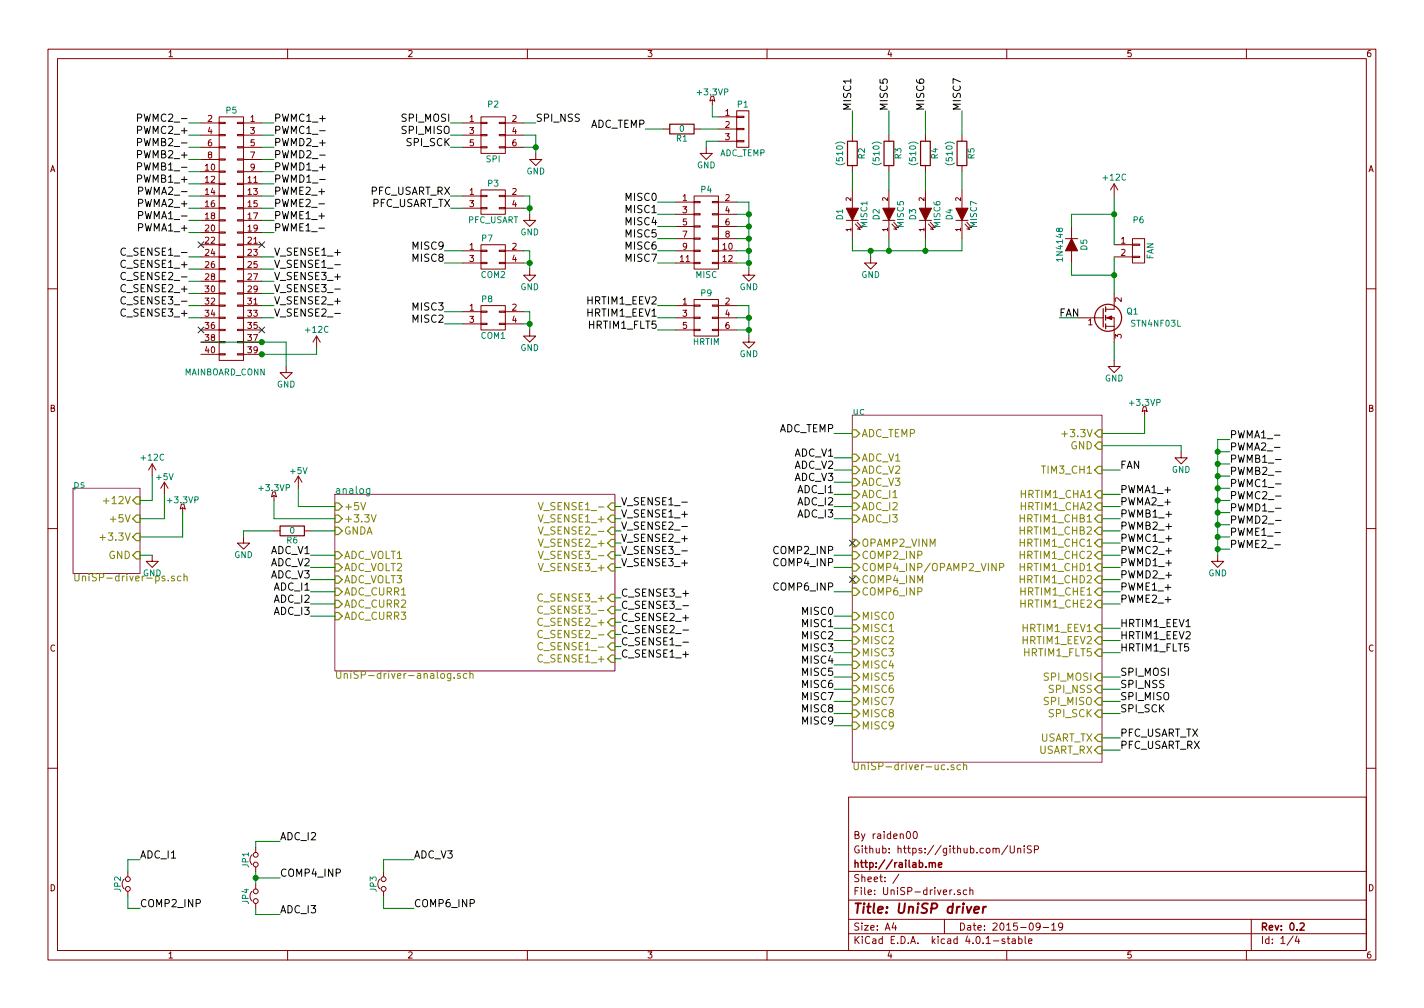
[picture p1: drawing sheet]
EESchema Schematic File Version 2
LIBS:conn
LIBS:dc-dc
LIBS:device
LIBS:ESD_Protection
LIBS:maxim
LIBS:power
LIBS:stm32
LIBS:transistors
LIBS:UniSP-driver-cache
EELAYER 25 0
EELAYER END
$Descr A4 11693 8268
encoding utf-8
Sheet 1 4
Title "UniSP driver"
Date "2015-09-19"
Rev "0.2"
Comp "http://railab.me"
Comment1 "Github: https://github.com/UniSP"
Comment2 "By raiden00"
Comment3 ""
Comment4 ""
$EndDescr
$Comp
L CONN_02X03 P2
U 1 1
P 4050 1100
F 0 "P2" H 4050 1350 50  0000 C CNN
F 1 "SPI" H 4050 900 50  0000 C CNN
F 2 "Pin_Headers:Pin_Header_Straight_2x03" H 4050 1100 60  0001 C CNN
F 3 "" H 4050 1100 60  0000 C CNN
	1    4050 1100
	1    0    0    -1  
$EndComp
$Comp
L CONN_02X02 P8
U 1 1
P 4050 2600
F 0 "P8" H 4000 2750 50  0000 C CNN
F 1 "COM1" H 4050 2450 50  0000 C CNN
F 2 "Pin_Headers:Pin_Header_Straight_2x02" H 4050 2600 60  0001 C CNN
F 3 "" H 4050 2600 60  0000 C CNN
	1    4050 2600
	1    0    0    -1  
$EndComp
$Comp
L CONN_02X20 P5
U 1 1
P 1900 1950
F 0 "P5" H 1900 3000 50  0000 C CNN
F 1 "MAINBOARD_CONN" H 1950 850 50  0000 C CNN
F 2 "Pin_Headers:Pin_Header_Angled_2x20" H 1900 850 60  0001 C CNN
F 3 "" H 1900 850 60  0000 C CNN
	1    1900 1950
	-1   0    0    -1  
$EndComp
NoConn ~ 2150 2700
NoConn ~ 1650 2700
NoConn ~ 2150 2000
NoConn ~ 1650 2000
$Comp
L CONN_02X02 P7
U 1 1
P 4050 2100
F 0 "P7" H 4000 2250 50  0000 C CNN
F 1 "COM2" H 4050 1950 50  0000 C CNN
F 2 "Pin_Headers:Pin_Header_Straight_2x02" H 4050 2100 60  0001 C CNN
F 3 "" H 4050 2100 60  0000 C CNN
	1    4050 2100
	1    0    0    -1  
$EndComp
$Comp
L CONN_02X06 P4
U 1 1
P 5800 1900
F 0 "P4" H 5800 2250 50  0000 C CNN
F 1 "MISC" H 5800 1550 50  0000 C CNN
F 2 "Pin_Headers:Pin_Header_Straight_2x06" H 5800 1900 60  0001 C CNN
F 3 "" H 5800 1900 60  0000 C CNN
	1    5800 1900
	1    0    0    -1  
$EndComp
$Comp
L CONN_02X03 P9
U 1 1
P 5800 2600
F 0 "P9" H 5800 2800 50  0000 C CNN
F 1 "HRTIM" H 5800 2400 50  0000 C CNN
F 2 "Pin_Headers:Pin_Header_Straight_2x03" H 5800 2600 60  0001 C CNN
F 3 "" H 5800 2600 60  0000 C CNN
	1    5800 2600
	1    0    0    -1  
$EndComp
$Comp
L CONN_01X03 P1
U 1 1
P 6100 1050
F 0 "P1" H 6100 1250 50  0000 C CNN
F 1 "ADC_TEMP" H 6100 850 50  0000 C CNN
F 2 "Pin_Headers:Pin_Header_Straight_1x03" H 6100 1050 60  0001 C CNN
F 3 "" H 6100 1050 60  0000 C CNN
	1    6100 1050
	1    0    0    -1  
$EndComp
$Comp
L CONN_01X02 P6
U 1 1
P 9350 2050
F 0 "P6" H 9350 2300 50  0000 C CNN
F 1 "FAN" V 9450 2050 50  0000 C CNN
F 2 "Pin_Headers:Pin_Header_Straight_1x02" H 9350 2050 60  0001 C CNN
F 3 "" H 9350 2050 60  0000 C CNN
	1    9350 2050
	1    0    0    -1  
$EndComp
$Sheet
S 600  4000 550  700 
U 55B20DA5
F0 "ps" 60
F1 "UniSP-driver-ps.sch" 60
F2 "+3.3V" I R 1150 4400 60 
F3 "+5V" I R 1150 4250 60 
F4 "GND" I R 1150 4550 60 
F5 "+12V" I R 1150 4100 60 
$EndSheet
$Sheet
S 2750 4050 2300 1450
U 55B20E77
F0 "analog" 60
F1 "UniSP-driver-analog.sch" 60
F2 "GNDA" I L 2750 4350 60 
F3 "ADC_CURR2" I L 2750 4950 60 
F4 "ADC_CURR3" I L 2750 5050 60 
F5 "ADC_VOLT3" I L 2750 4750 60 
F6 "ADC_VOLT2" I L 2750 4650 60 
F7 "ADC_VOLT1" I L 2750 4550 60 
F8 "ADC_CURR1" I L 2750 4850 60 
F9 "+3.3V" I L 2750 4250 60 
F10 "+5V" I L 2750 4150 60 
F11 "C_SENSE1_+" I R 5050 5400 60 
F12 "C_SENSE1_-" I R 5050 5300 60 
F13 "C_SENSE2_-" I R 5050 5200 60 
F14 "C_SENSE2_+" I R 5050 5100 60 
F15 "C_SENSE3_-" I R 5050 5000 60 
F16 "C_SENSE3_+" I R 5050 4900 60 
F17 "V_SENSE1_-" I R 5050 4150 60 
F18 "V_SENSE2_+" I R 5050 4450 60 
F19 "V_SENSE2_-" I R 5050 4350 60 
F20 "V_SENSE3_+" I R 5050 4650 60 
F21 "V_SENSE3_-" I R 5050 4550 60 
F22 "V_SENSE1_+" I R 5050 4250 60 
$EndSheet
$Comp
L D D5
U 1 1
P 8800 2000
F 0 "D5" H 8800 2100 50  0000 C CNN
F 1 "1N4148" H 8800 1900 50  0000 C CNN
F 2 "Diodes_SMD:Diode-MiniMELF_Handsoldering" H 8800 2000 60  0001 C CNN
F 3 "" H 8800 2000 60  0000 C CNN
	1    8800 2000
	0    1    1    0   
$EndComp
$Comp
L Q_NMOS_GDS Q1
U 1 1
P 9050 2600
F 0 "Q1" H 9350 2650 50  0000 R CNN
F 1 "STN4NF03L" H 9700 2550 50  0000 R CNN
F 2 "SMD_Packages:SOT-223" H 9250 2700 29  0001 C CNN
F 3 "" H 9050 2600 60  0000 C CNN
	1    9050 2600
	1    0    0    -1  
$EndComp
$Comp
L +12C #PWR01
U 1 1
P 9150 1600
F 0 "#PWR01" H 9150 1450 50  0001 C CNN
F 1 "+12C" H 9150 1750 50  0000 C CNN
F 2 "" H 9150 1600 60  0000 C CNN
F 3 "" H 9150 1600 60  0000 C CNN
	1    9150 1600
	1    0    0    -1  
$EndComp
$Comp
L GND #PWR02
U 1 1
P 9150 2950
F 0 "#PWR02" H 9150 2700 50  0001 C CNN
F 1 "GND" H 9150 2800 50  0000 C CNN
F 2 "" H 9150 2950 60  0000 C CNN
F 3 "" H 9150 2950 60  0000 C CNN
	1    9150 2950
	1    0    0    -1  
$EndComp
Text Label 5100 4150 0    60   ~ 0
V_SENSE1_-
Text Label 5100 4250 0    60   ~ 0
V_SENSE1_+
Text Label 5100 4350 0    60   ~ 0
V_SENSE2_-
Text Label 5100 4450 0    60   ~ 0
V_SENSE2_+
Text Label 5100 4550 0    60   ~ 0
V_SENSE3_-
Text Label 5100 4650 0    60   ~ 0
V_SENSE3_+
Text Label 5100 4900 0    60   ~ 0
C_SENSE3_+
Text Label 5100 5000 0    60   ~ 0
C_SENSE3_-
Text Label 5100 5100 0    60   ~ 0
C_SENSE2_+
Text Label 5100 5200 0    60   ~ 0
C_SENSE2_-
Text Label 5100 5300 0    60   ~ 0
C_SENSE1_-
Text Label 5100 5400 0    60   ~ 0
C_SENSE1_+
Text Label 2250 2100 0    60   ~ 0
V_SENSE1_+
Text Label 2250 2200 0    60   ~ 0
V_SENSE1_-
Text Label 2250 2300 0    60   ~ 0
V_SENSE3_+
Text Label 2250 2400 0    60   ~ 0
V_SENSE3_-
Text Label 2250 2500 0    60   ~ 0
V_SENSE2_+
Text Label 2250 2600 0    60   ~ 0
V_SENSE2_-
Text Label 1550 2600 2    60   ~ 0
C_SENSE3_+
Text Label 1550 2500 2    60   ~ 0
C_SENSE3_-
Text Label 1550 2400 2    60   ~ 0
C_SENSE2_+
Text Label 1550 2300 2    60   ~ 0
C_SENSE2_-
Text Label 1550 2200 2    60   ~ 0
C_SENSE1_+
Text Label 1550 2100 2    60   ~ 0
C_SENSE1_-
Text Label 2250 1000 0    60   ~ 0
PWMC1_+
Text Label 2250 1100 0    60   ~ 0
PWMC1_-
Text Label 2250 1200 0    60   ~ 0
PWMD2_+
Text Label 2250 1300 0    60   ~ 0
PWMD2_-
Text Label 2250 1400 0    60   ~ 0
PWMD1_+
Text Label 2250 1500 0    60   ~ 0
PWMD1_-
Text Label 2250 1600 0    60   ~ 0
PWME2_+
Text Label 2250 1700 0    60   ~ 0
PWME2_-
Text Label 2250 1800 0    60   ~ 0
PWME1_+
Text Label 2250 1900 0    60   ~ 0
PWME1_-
Text Label 1550 1000 2    60   ~ 0
PWMC2_-
Text Label 1550 1100 2    60   ~ 0
PWMC2_+
Text Label 1550 1200 2    60   ~ 0
PWMB2_-
Text Label 1550 1300 2    60   ~ 0
PWMB2_+
Text Label 1550 1400 2    60   ~ 0
PWMB1_-
Text Label 1550 1500 2    60   ~ 0
PWMB1_+
Text Label 1550 1600 2    60   ~ 0
PWMA2_-
Text Label 1550 1700 2    60   ~ 0
PWMA2_+
Text Label 1550 1800 2    60   ~ 0
PWMA1_-
Text Label 1550 1900 2    60   ~ 0
PWMA1_+
$Comp
L LED D1
U 1 1
P 7000 1750
F 0 "D1" H 7000 1850 50  0000 C CNN
F 1 "MISC1" H 7000 1650 50  0000 C CNN
F 2 "LEDs:LED-0603" H 7000 1750 60  0001 C CNN
F 3 "" H 7000 1750 60  0000 C CNN
	1    7000 1750
	0    -1   -1   0   
$EndComp
$Comp
L LED D2
U 1 1
P 7300 1750
F 0 "D2" H 7300 1850 50  0000 C CNN
F 1 "MISC5" H 7300 1650 50  0000 C CNN
F 2 "LEDs:LED-0603" H 7300 1750 60  0001 C CNN
F 3 "" H 7300 1750 60  0000 C CNN
	1    7300 1750
	0    -1   -1   0   
$EndComp
$Comp
L R R2
U 1 1
P 7000 1250
F 0 "R2" V 7080 1250 50  0000 C CNN
F 1 "(510)" V 6900 1250 50  0000 C CNN
F 2 "Resistors_SMD:R_0805_HandSoldering" V 6930 1250 30  0001 C CNN
F 3 "" H 7000 1250 30  0000 C CNN
	1    7000 1250
	1    0    0    -1  
$EndComp
$Comp
L R R3
U 1 1
P 7300 1250
F 0 "R3" V 7380 1250 50  0000 C CNN
F 1 "(510)" V 7200 1250 50  0000 C CNN
F 2 "Resistors_SMD:R_0805_HandSoldering" V 7230 1250 30  0001 C CNN
F 3 "" H 7300 1250 30  0000 C CNN
	1    7300 1250
	1    0    0    -1  
$EndComp
Text Label 2550 4550 2    60   ~ 0
ADC_V1
Text Label 2550 4650 2    60   ~ 0
ADC_V2
Text Label 2550 4750 2    60   ~ 0
ADC_V3
Text Label 2550 4850 2    60   ~ 0
ADC_I1
Text Label 2550 4950 2    60   ~ 0
ADC_I2
Text Label 2550 5050 2    60   ~ 0
ADC_I3
Text Label 6850 4850 2    60   ~ 0
COMP6_INP
Text Label 6850 4650 2    60   ~ 0
COMP4_INP
Text Label 6850 4550 2    60   ~ 0
COMP2_INP
$Comp
L Jumper_NC_Small JP1
U 1 1
P 2100 7050
F 0 "JP1" H 2100 7130 50  0000 C CNN
F 1 "Jumper_NC_Small" H 2110 6990 50  0001 C CNN
F 2 "Resistors_SMD:R_0805_HandSoldering" H 2100 7050 60  0001 C CNN
F 3 "" H 2100 7050 60  0000 C CNN
	1    2100 7050
	0    -1   -1   0   
$EndComp
$Comp
L Jumper_NC_Small JP4
U 1 1
P 2100 7350
F 0 "JP4" H 2100 7430 50  0000 C CNN
F 1 "Jumper_NC_Small" H 2110 7290 50  0001 C CNN
F 2 "Resistors_SMD:R_0805_HandSoldering" H 2100 7350 60  0001 C CNN
F 3 "" H 2100 7350 60  0000 C CNN
	1    2100 7350
	0    -1   -1   0   
$EndComp
$Comp
L Jumper_NC_Small JP3
U 1 1
P 3150 7250
F 0 "JP3" H 3150 7330 50  0000 C CNN
F 1 "Jumper_NC_Small" H 3160 7190 50  0001 C CNN
F 2 "Resistors_SMD:R_0805_HandSoldering" H 3150 7250 60  0001 C CNN
F 3 "" H 3150 7250 60  0000 C CNN
	1    3150 7250
	0    -1   -1   0   
$EndComp
Text Label 3400 7450 0    60   ~ 0
COMP6_INP
Text Label 2300 7200 0    60   ~ 0
COMP4_INP
$Comp
L Jumper_NC_Small JP2
U 1 1
P 1050 7250
F 0 "JP2" H 1050 7330 50  0000 C CNN
F 1 "Jumper_NC_Small" H 1060 7190 50  0001 C CNN
F 2 "Resistors_SMD:R_0805_HandSoldering" H 1050 7250 60  0001 C CNN
F 3 "" H 1050 7250 60  0000 C CNN
	1    1050 7250
	0    -1   -1   0   
$EndComp
Text Label 1150 7450 0    60   ~ 0
COMP2_INP
Text Label 3400 7050 0    60   ~ 0
ADC_V3
Text Label 1150 7050 0    60   ~ 0
ADC_I1
Text Label 2300 6900 0    60   ~ 0
ADC_I2
Text Label 2300 7500 0    60   ~ 0
ADC_I3
Text Label 9200 4050 0    60   ~ 0
PWMA1_+
Text Label 9200 4150 0    60   ~ 0
PWMA2_+
Text Label 9200 4250 0    60   ~ 0
PWMB1_+
Text Label 9200 4350 0    60   ~ 0
PWMB2_+
Text Label 9200 4450 0    60   ~ 0
PWMC1_+
Text Label 9200 4550 0    60   ~ 0
PWMC2_+
Text Label 9200 4650 0    60   ~ 0
PWMD1_+
Text Label 9200 4750 0    60   ~ 0
PWMD2_+
Text Label 9200 4850 0    60   ~ 0
PWME1_+
Text Label 9200 4950 0    60   ~ 0
PWME2_+
Text Label 9200 6050 0    60   ~ 0
PFC_USART_TX
Text Label 9200 6150 0    60   ~ 0
PFC_USART_RX
$Comp
L CONN_02X02 P3
U 1 1
P 4050 1650
F 0 "P3" H 4050 1800 50  0000 C CNN
F 1 "PFC_USART" H 4050 1500 50  0000 C CNN
F 2 "Pin_Headers:Pin_Header_Straight_2x02" H 4050 1650 60  0001 C CNN
F 3 "" H 4050 1650 60  0000 C CNN
	1    4050 1650
	1    0    0    -1  
$EndComp
Text Label 3700 1700 2    60   ~ 0
PFC_USART_TX
Text Label 3700 1600 2    60   ~ 0
PFC_USART_RX
$Comp
L GND #PWR03
U 1 1
P 1250 4550
F 0 "#PWR03" H 1250 4300 50  0001 C CNN
F 1 "GND" H 1250 4400 50  0000 C CNN
F 2 "" H 1250 4550 60  0000 C CNN
F 3 "" H 1250 4550 60  0000 C CNN
	1    1250 4550
	1    0    0    -1  
$EndComp
$Comp
L +12C #PWR04
U 1 1
P 1250 3900
F 0 "#PWR04" H 1250 3750 50  0001 C CNN
F 1 "+12C" H 1250 4050 50  0000 C CNN
F 2 "" H 1250 3900 60  0000 C CNN
F 3 "" H 1250 3900 60  0000 C CNN
	1    1250 3900
	1    0    0    -1  
$EndComp
$Comp
L GND #PWR05
U 1 1
P 4350 1750
F 0 "#PWR05" H 4350 1500 50  0001 C CNN
F 1 "GND" H 4350 1600 50  0000 C CNN
F 2 "" H 4350 1750 60  0000 C CNN
F 3 "" H 4350 1750 60  0000 C CNN
	1    4350 1750
	1    0    0    -1  
$EndComp
Text Label 9200 5550 0    60   ~ 0
SPI_MOSI
Text Label 9200 5650 0    60   ~ 0
SPI_NSS
Text Label 9200 5750 0    60   ~ 0
SPI_MISO
Text Label 9200 5850 0    60   ~ 0
SPI_SCK
Text Label 9200 3850 0    60   ~ 0
FAN
Text Label 6850 5050 2    60   ~ 0
MISC0
Text Label 6850 5150 2    60   ~ 0
MISC1
Text Label 6850 5250 2    60   ~ 0
MISC2
Text Label 6850 5350 2    60   ~ 0
MISC3
Text Label 6850 5450 2    60   ~ 0
MISC4
Text Label 6850 5550 2    60   ~ 0
MISC5
Text Label 6850 5650 2    60   ~ 0
MISC6
Text Label 6850 5750 2    60   ~ 0
MISC7
Text Label 6850 5850 2    60   ~ 0
MISC8
Text Label 6850 5950 2    60   ~ 0
MISC9
Text Label 6850 3750 2    60   ~ 0
ADC_V1
Text Label 6850 3850 2    60   ~ 0
ADC_V2
Text Label 6850 3950 2    60   ~ 0
ADC_V3
Text Label 6850 4050 2    60   ~ 0
ADC_I1
Text Label 6850 4150 2    60   ~ 0
ADC_I2
Text Label 6850 4250 2    60   ~ 0
ADC_I3
Text Label 6850 3550 2    60   ~ 0
ADC_TEMP
Text Label 5300 1050 2    60   ~ 0
ADC_TEMP
$Comp
L GND #PWR06
U 1 1
P 5800 1200
F 0 "#PWR06" H 5800 950 50  0001 C CNN
F 1 "GND" H 5800 1050 50  0000 C CNN
F 2 "" H 5800 1200 60  0000 C CNN
F 3 "" H 5800 1200 60  0000 C CNN
	1    5800 1200
	1    0    0    -1  
$EndComp
$Comp
L GND #PWR07
U 1 1
P 4350 2700
F 0 "#PWR07" H 4350 2450 50  0001 C CNN
F 1 "GND" H 4350 2550 50  0000 C CNN
F 2 "" H 4350 2700 60  0000 C CNN
F 3 "" H 4350 2700 60  0000 C CNN
	1    4350 2700
	1    0    0    -1  
$EndComp
Text Label 8700 2600 0    60   ~ 0
FAN
$Comp
L GND #PWR08
U 1 1
P 4350 2200
F 0 "#PWR08" H 4350 1950 50  0001 C CNN
F 1 "GND" H 4350 2050 50  0000 C CNN
F 2 "" H 4350 2200 60  0000 C CNN
F 3 "" H 4350 2200 60  0000 C CNN
	1    4350 2200
	1    0    0    -1  
$EndComp
$Comp
L GND #PWR09
U 1 1
P 6150 2750
F 0 "#PWR09" H 6150 2500 50  0001 C CNN
F 1 "GND" H 6150 2600 50  0000 C CNN
F 2 "" H 6150 2750 60  0000 C CNN
F 3 "" H 6150 2750 60  0000 C CNN
	1    6150 2750
	1    0    0    -1  
$EndComp
Text Label 3700 1000 2    60   ~ 0
SPI_MOSI
Text Label 4400 1000 0    60   ~ 0
SPI_NSS
Text Label 3700 1100 2    60   ~ 0
SPI_MISO
Text Label 3700 1200 2    60   ~ 0
SPI_SCK
Wire Wire Line
	1650 2800 2350 2800
Connection ~ 2150 2800
Connection ~ 2150 2900
Wire Wire Line
	9150 2100 9150 2400
Wire Wire Line
	8800 2150 8800 2250
Wire Wire Line
	8800 2250 9150 2250
Connection ~ 9150 2250
Wire Wire Line
	9150 1600 9150 2000
Wire Wire Line
	9150 1750 8800 1750
Wire Wire Line
	8800 1750 8800 1850
Connection ~ 9150 1750
Wire Wire Line
	9150 2800 9150 2950
Wire Wire Line
	5050 4150 5100 4150
Wire Wire Line
	5100 4250 5050 4250
Wire Wire Line
	5050 4350 5100 4350
Wire Wire Line
	5050 4450 5100 4450
Wire Wire Line
	5100 4550 5050 4550
Wire Wire Line
	5100 4650 5050 4650
Wire Wire Line
	5100 4900 5050 4900
Wire Wire Line
	5050 5000 5100 5000
Wire Wire Line
	5100 5100 5050 5100
Wire Wire Line
	5100 5200 5050 5200
Wire Wire Line
	5100 5300 5050 5300
Wire Wire Line
	5100 5400 5050 5400
Wire Wire Line
	1650 2100 1550 2100
Wire Wire Line
	1650 2200 1550 2200
Wire Wire Line
	1650 2300 1550 2300
Wire Wire Line
	1650 2400 1550 2400
Wire Wire Line
	1650 2500 1550 2500
Wire Wire Line
	1650 2600 1550 2600
Wire Wire Line
	2250 2600 2150 2600
Wire Wire Line
	2250 2500 2150 2500
Wire Wire Line
	2250 2400 2150 2400
Wire Wire Line
	2250 2300 2150 2300
Wire Wire Line
	2250 2200 2150 2200
Wire Wire Line
	2250 2100 2150 2100
Wire Wire Line
	2150 1000 2250 1000
Wire Wire Line
	2150 1100 2250 1100
Wire Wire Line
	2250 1200 2150 1200
Wire Wire Line
	2150 1300 2250 1300
Wire Wire Line
	2250 1400 2150 1400
Wire Wire Line
	2150 1500 2250 1500
Wire Wire Line
	2250 1600 2150 1600
Wire Wire Line
	2150 1700 2250 1700
Wire Wire Line
	2250 1800 2150 1800
Wire Wire Line
	2150 1900 2250 1900
Wire Wire Line
	1650 1000 1550 1000
Wire Wire Line
	1550 1100 1650 1100
Wire Wire Line
	1650 1200 1550 1200
Wire Wire Line
	1550 1300 1650 1300
Wire Wire Line
	1650 1400 1550 1400
Wire Wire Line
	1550 1500 1650 1500
Wire Wire Line
	1650 1600 1550 1600
Wire Wire Line
	1550 1700 1650 1700
Wire Wire Line
	1650 1800 1550 1800
Wire Wire Line
	1550 1900 1650 1900
Wire Wire Line
	1150 4550 1250 4550
Wire Wire Line
	1150 4400 1500 4400
Wire Wire Line
	1150 4250 1350 4250
Wire Wire Line
	1150 4100 1250 4100
Wire Wire Line
	9050 3550 9400 3550
Wire Wire Line
	9050 3650 9700 3650
Wire Wire Line
	2250 4250 2750 4250
Wire Wire Line
	2450 4150 2750 4150
Wire Wire Line
	7000 4850 6850 4850
Wire Wire Line
	7000 4650 6850 4650
Wire Wire Line
	6850 4550 7000 4550
Wire Wire Line
	2100 7150 2100 7250
Wire Wire Line
	3400 7450 3150 7450
Wire Wire Line
	3150 7450 3150 7350
Wire Wire Line
	2300 7200 2100 7200
Connection ~ 2100 7200
Wire Wire Line
	1150 7450 1050 7450
Wire Wire Line
	1050 7450 1050 7350
Wire Wire Line
	3150 7150 3150 7050
Wire Wire Line
	3150 7050 3400 7050
Wire Wire Line
	1150 7050 1050 7050
Wire Wire Line
	1050 7050 1050 7150
Wire Wire Line
	2300 7500 2100 7500
Wire Wire Line
	2100 7500 2100 7450
Wire Wire Line
	2300 6900 2100 6900
Wire Wire Line
	2100 6900 2100 6950
Wire Wire Line
	2550 4550 2750 4550
Wire Wire Line
	2750 4650 2550 4650
Wire Wire Line
	2550 4750 2750 4750
Wire Wire Line
	2750 4850 2550 4850
Wire Wire Line
	2550 4950 2750 4950
Wire Wire Line
	2750 5050 2550 5050
Wire Wire Line
	9200 4050 9050 4050
Wire Wire Line
	9200 4150 9050 4150
Wire Wire Line
	9050 4250 9200 4250
Wire Wire Line
	9200 4350 9050 4350
Wire Wire Line
	9050 4450 9200 4450
Wire Wire Line
	9200 4550 9050 4550
Wire Wire Line
	9200 4650 9050 4650
Wire Wire Line
	9050 4750 9200 4750
Wire Wire Line
	9200 4850 9050 4850
Wire Wire Line
	9050 4950 9200 4950
Wire Wire Line
	9200 6150 9050 6150
Wire Wire Line
	9050 6050 9200 6050
Wire Wire Line
	3800 1600 3700 1600
Wire Wire Line
	3800 1700 3700 1700
Wire Wire Line
	4300 1600 4350 1600
Wire Wire Line
	4350 1600 4350 1750
Wire Wire Line
	4300 1700 4350 1700
Connection ~ 4350 1700
Wire Wire Line
	9200 5550 9050 5550
Wire Wire Line
	9200 5650 9050 5650
Wire Wire Line
	9200 5750 9050 5750
Wire Wire Line
	9200 5850 9050 5850
Wire Wire Line
	9200 3850 9050 3850
Wire Wire Line
	7000 5050 6850 5050
Wire Wire Line
	6850 5150 7000 5150
Wire Wire Line
	7000 5250 6850 5250
Wire Wire Line
	6850 5350 7000 5350
Wire Wire Line
	7000 5450 6850 5450
Wire Wire Line
	6850 5550 7000 5550
Wire Wire Line
	7000 5650 6850 5650
Wire Wire Line
	6850 5750 7000 5750
Wire Wire Line
	7000 5850 6850 5850
Wire Wire Line
	6850 5950 7000 5950
Wire Wire Line
	7000 4250 6850 4250
Wire Wire Line
	6850 4150 7000 4150
Wire Wire Line
	7000 4050 6850 4050
Wire Wire Line
	6850 3950 7000 3950
Wire Wire Line
	6850 3750 7000 3750
Wire Wire Line
	7000 3850 6850 3850
Wire Wire Line
	7000 3550 6850 3550
Wire Wire Line
	5750 1050 5900 1050
Wire Wire Line
	4300 2550 4350 2550
Wire Wire Line
	4350 2550 4350 2700
Wire Wire Line
	4300 2650 4350 2650
Connection ~ 4350 2650
Wire Wire Line
	8850 2600 8700 2600
Wire Wire Line
	4300 2050 4350 2050
Wire Wire Line
	4350 2050 4350 2200
Wire Wire Line
	4300 2150 4350 2150
Connection ~ 4350 2150
Wire Wire Line
	6050 2500 6150 2500
Wire Wire Line
	6150 2500 6150 2750
Wire Wire Line
	6050 2600 6150 2600
Connection ~ 6150 2600
Wire Wire Line
	6050 2700 6150 2700
Connection ~ 6150 2700
$Comp
L GND #PWR010
U 1 1
P 4400 1250
F 0 "#PWR010" H 4400 1000 50  0001 C CNN
F 1 "GND" H 4400 1100 50  0000 C CNN
F 2 "" H 4400 1250 60  0000 C CNN
F 3 "" H 4400 1250 60  0000 C CNN
	1    4400 1250
	1    0    0    -1  
$EndComp
Wire Wire Line
	4300 1200 4400 1200
Wire Wire Line
	4400 1100 4400 1250
Wire Wire Line
	4300 1100 4400 1100
Connection ~ 4400 1200
Wire Wire Line
	4400 1000 4300 1000
Wire Wire Line
	3800 1000 3700 1000
Wire Wire Line
	3700 1100 3800 1100
Wire Wire Line
	3800 1200 3700 1200
Text Label 5400 1650 2    60   ~ 0
MISC0
Text Label 7000 900  1    60   ~ 0
MISC1
Text Label 3650 2650 2    60   ~ 0
MISC2
Text Label 3650 2550 2    60   ~ 0
MISC3
Text Label 5400 1850 2    60   ~ 0
MISC4
Text Label 5400 1950 2    60   ~ 0
MISC5
Text Label 7600 900  1    60   ~ 0
MISC6
Text Label 5400 2150 2    60   ~ 0
MISC7
Text Label 3650 2150 2    60   ~ 0
MISC8
Text Label 3650 2050 2    60   ~ 0
MISC9
Wire Wire Line
	3800 2050 3650 2050
Wire Wire Line
	3800 2150 3650 2150
Wire Wire Line
	3800 2550 3650 2550
Wire Wire Line
	3800 2650 3650 2650
Text Label 9200 5150 0    60   ~ 0
HRTIM1_EEV1
Wire Wire Line
	9200 5150 9050 5150
Text Label 9200 5250 0    60   ~ 0
HRTIM1_EEV2
Text Label 9200 5350 0    60   ~ 0
HRTIM1_FLT5
Wire Wire Line
	9200 5250 9050 5250
Wire Wire Line
	9050 5350 9200 5350
Text Label 5400 2600 2    60   ~ 0
HRTIM1_EEV1
Wire Wire Line
	5550 2500 5400 2500
Text Label 5400 2500 2    60   ~ 0
HRTIM1_EEV2
Wire Wire Line
	5550 2600 5400 2600
Text Label 5400 2700 2    60   ~ 0
HRTIM1_FLT5
Wire Wire Line
	5550 2700 5400 2700
$Comp
L +3.3VP #PWR011
U 1 1
P 1500 4200
F 0 "#PWR011" H 1650 4150 50  0001 C CNN
F 1 "+3.3VP" H 1500 4300 50  0000 C CNN
F 2 "" H 1500 4200 60  0000 C CNN
F 3 "" H 1500 4200 60  0000 C CNN
	1    1500 4200
	1    0    0    -1  
$EndComp
Wire Wire Line
	7000 900  7000 1100
Wire Wire Line
	7300 900  7300 1100
$Comp
L GND #PWR012
U 1 1
P 6150 2200
F 0 "#PWR012" H 6150 1950 50  0001 C CNN
F 1 "GND" H 6150 2050 50  0000 C CNN
F 2 "" H 6150 2200 60  0000 C CNN
F 3 "" H 6150 2200 60  0000 C CNN
	1    6150 2200
	1    0    0    -1  
$EndComp
Wire Wire Line
	6050 1750 6150 1750
Wire Wire Line
	6150 1650 6150 2200
Wire Wire Line
	6050 1850 6150 1850
Connection ~ 6150 1850
Wire Wire Line
	6050 1950 6150 1950
Connection ~ 6150 1950
Wire Wire Line
	6050 2050 6150 2050
Connection ~ 6150 2050
Wire Wire Line
	5550 1850 5400 1850
Wire Wire Line
	5400 1950 5550 1950
Wire Wire Line
	5550 2050 5400 2050
Wire Wire Line
	5400 2150 5550 2150
$Comp
L GND #PWR013
U 1 1
P 7150 2100
F 0 "#PWR013" H 7150 1850 50  0001 C CNN
F 1 "GND" H 7150 1950 50  0000 C CNN
F 2 "" H 7150 2100 60  0000 C CNN
F 3 "" H 7150 2100 60  0000 C CNN
	1    7150 2100
	1    0    0    -1  
$EndComp
Wire Wire Line
	7000 1950 7000 2050
Wire Wire Line
	7000 2050 7900 2050
Wire Wire Line
	7300 2050 7300 1950
Wire Wire Line
	7150 2050 7150 2100
Connection ~ 7150 2050
$Comp
L +5V #PWR014
U 1 1
P 1350 4050
F 0 "#PWR014" H 1350 3900 50  0001 C CNN
F 1 "+5V" H 1350 4190 50  0000 C CNN
F 2 "" H 1350 4050 60  0000 C CNN
F 3 "" H 1350 4050 60  0000 C CNN
	1    1350 4050
	1    0    0    -1  
$EndComp
Wire Wire Line
	1250 4100 1250 3900
Wire Wire Line
	1350 4250 1350 4050
Wire Wire Line
	1500 4400 1500 4200
$Comp
L +5V #PWR015
U 1 1
P 2450 4000
F 0 "#PWR015" H 2450 3850 50  0001 C CNN
F 1 "+5V" H 2450 4140 50  0000 C CNN
F 2 "" H 2450 4000 60  0000 C CNN
F 3 "" H 2450 4000 60  0000 C CNN
	1    2450 4000
	1    0    0    -1  
$EndComp
Wire Wire Line
	2450 4000 2450 4150
$Comp
L +3.3VP #PWR016
U 1 1
P 2250 4100
F 0 "#PWR016" H 2400 4050 50  0001 C CNN
F 1 "+3.3VP" H 2250 4200 50  0000 C CNN
F 2 "" H 2250 4100 60  0000 C CNN
F 3 "" H 2250 4100 60  0000 C CNN
	1    2250 4100
	1    0    0    -1  
$EndComp
Wire Wire Line
	2250 4250 2250 4100
$Comp
L GND #PWR017
U 1 1
P 2000 4400
F 0 "#PWR017" H 2000 4150 50  0001 C CNN
F 1 "GND" H 2000 4250 50  0000 C CNN
F 2 "" H 2000 4400 60  0000 C CNN
F 3 "" H 2000 4400 60  0000 C CNN
	1    2000 4400
	1    0    0    -1  
$EndComp
Wire Wire Line
	2000 4350 2000 4400
$Comp
L +3.3VP #PWR018
U 1 1
P 9400 3400
F 0 "#PWR018" H 9550 3350 50  0001 C CNN
F 1 "+3.3VP" H 9400 3500 50  0000 C CNN
F 2 "" H 9400 3400 60  0000 C CNN
F 3 "" H 9400 3400 60  0000 C CNN
	1    9400 3400
	1    0    0    -1  
$EndComp
Wire Wire Line
	9400 3550 9400 3400
$Comp
L GND #PWR019
U 1 1
P 9700 3700
F 0 "#PWR019" H 9700 3450 50  0001 C CNN
F 1 "GND" H 9700 3550 50  0000 C CNN
F 2 "" H 9700 3700 60  0000 C CNN
F 3 "" H 9700 3700 60  0000 C CNN
	1    9700 3700
	1    0    0    -1  
$EndComp
Wire Wire Line
	9700 3650 9700 3700
$Comp
L LED D3
U 1 1
P 7600 1750
F 0 "D3" H 7600 1850 50  0000 C CNN
F 1 "MISC6" H 7600 1650 50  0000 C CNN
F 2 "LEDs:LED-0603" H 7600 1750 60  0001 C CNN
F 3 "" H 7600 1750 60  0000 C CNN
	1    7600 1750
	0    -1   -1   0   
$EndComp
$Comp
L LED D4
U 1 1
P 7900 1750
F 0 "D4" H 7900 1850 50  0000 C CNN
F 1 "MISC7" H 7900 1650 50  0000 C CNN
F 2 "LEDs:LED-0603" H 7900 1750 60  0001 C CNN
F 3 "" H 7900 1750 60  0000 C CNN
	1    7900 1750
	0    -1   -1   0   
$EndComp
$Comp
L R R4
U 1 1
P 7600 1250
F 0 "R4" V 7680 1250 50  0000 C CNN
F 1 "(510)" V 7500 1250 50  0000 C CNN
F 2 "Resistors_SMD:R_0805_HandSoldering" V 7530 1250 30  0001 C CNN
F 3 "" H 7600 1250 30  0000 C CNN
	1    7600 1250
	1    0    0    -1  
$EndComp
$Comp
L R R5
U 1 1
P 7900 1250
F 0 "R5" V 7980 1250 50  0000 C CNN
F 1 "(510)" V 7800 1250 50  0000 C CNN
F 2 "Resistors_SMD:R_0805_HandSoldering" V 7830 1250 30  0001 C CNN
F 3 "" H 7900 1250 30  0000 C CNN
	1    7900 1250
	1    0    0    -1  
$EndComp
Wire Wire Line
	7600 2050 7600 1950
Connection ~ 7300 2050
Wire Wire Line
	7900 2050 7900 1950
Connection ~ 7600 2050
Wire Wire Line
	7900 900  7900 1100
Text Label 7900 900  1    60   ~ 0
MISC7
Text Label 7300 900  1    60   ~ 0
MISC5
Wire Wire Line
	7600 900  7600 1100
Wire Wire Line
	5850 950  5900 950 
Wire Wire Line
	5850 850  5850 950 
$Comp
L R R1
U 1 1
P 5600 1050
F 0 "R1" V 5680 1050 50  0000 C CNN
F 1 "0" V 5600 1050 50  0000 C CNN
F 2 "Resistors_SMD:R_0805_HandSoldering" V 5530 1050 30  0001 C CNN
F 3 "" H 5600 1050 30  0000 C CNN
	1    5600 1050
	0    1    1    0   
$EndComp
$Comp
L +3.3VP #PWR020
U 1 1
P 5850 850
F 0 "#PWR020" H 6000 800 50  0001 C CNN
F 1 "+3.3VP" H 5850 950 50  0000 C CNN
F 2 "" H 5850 850 60  0000 C CNN
F 3 "" H 5850 850 60  0000 C CNN
	1    5850 850 
	1    0    0    -1  
$EndComp
Wire Wire Line
	6050 1650 6150 1650
Connection ~ 6150 1750
Wire Wire Line
	6050 2150 6150 2150
Connection ~ 6150 2150
Text Label 5400 1750 2    60   ~ 0
MISC1
Text Label 5400 2050 2    60   ~ 0
MISC6
Wire Wire Line
	5550 1750 5400 1750
Wire Wire Line
	5550 1650 5400 1650
$Comp
L GND #PWR021
U 1 1
P 10000 4550
F 0 "#PWR021" H 10000 4300 50  0001 C CNN
F 1 "GND" H 10000 4400 50  0000 C CNN
F 2 "" H 10000 4550 60  0000 C CNN
F 3 "" H 10000 4550 60  0000 C CNN
	1    10000 4550
	1    0    0    -1  
$EndComp
Text Label 10100 3600 0    60   ~ 0
PWMA1_-
Text Label 10100 3700 0    60   ~ 0
PWMA2_-
Text Label 10100 3800 0    60   ~ 0
PWMB1_-
Text Label 10100 3900 0    60   ~ 0
PWMB2_-
Text Label 10100 4000 0    60   ~ 0
PWMC1_-
Text Label 10100 4100 0    60   ~ 0
PWMC2_-
Text Label 10100 4200 0    60   ~ 0
PWMD1_-
Text Label 10100 4300 0    60   ~ 0
PWMD2_-
Text Label 10100 4400 0    60   ~ 0
PWME1_-
Text Label 10100 4500 0    60   ~ 0
PWME2_-
Wire Wire Line
	10000 4550 10000 3600
Wire Wire Line
	10000 3600 10100 3600
Wire Wire Line
	10100 3700 10000 3700
Connection ~ 10000 3700
Wire Wire Line
	10100 3800 10000 3800
Connection ~ 10000 3800
Wire Wire Line
	10100 3900 10000 3900
Connection ~ 10000 3900
Wire Wire Line
	10100 4000 10000 4000
Connection ~ 10000 4000
Wire Wire Line
	10100 4100 10000 4100
Connection ~ 10000 4100
Wire Wire Line
	10100 4200 10000 4200
Connection ~ 10000 4200
Wire Wire Line
	10100 4300 10000 4300
Connection ~ 10000 4300
Wire Wire Line
	10100 4400 10000 4400
Connection ~ 10000 4400
Wire Wire Line
	10100 4500 10000 4500
Connection ~ 10000 4500
$Sheet
S 7000 3400 2050 2850
U 55B20A04
F0 "uc" 60
F1 "UniSP-driver-uc.sch" 60
F2 "+3.3V" I R 9050 3550 60 
F3 "GND" I R 9050 3650 60 
F4 "HRTIM1_CHD1" I R 9050 4650 60 
F5 "HRTIM1_CHC2" I R 9050 4550 60 
F6 "HRTIM1_CHC1" I R 9050 4450 60 
F7 "COMP6_INP" I L 7000 4850 60 
F8 "MISC4" I L 7000 5450 60 
F9 "HRTIM1_CHD2" I R 9050 4750 60 
F10 "TIM3_CH1" I R 9050 3850 60 
F11 "HRTIM1_FLT5" I R 9050 5350 60 
F12 "HRTIM1_CHE1" I R 9050 4850 60 
F13 "HRTIM1_CHE2" I R 9050 4950 60 
F14 "HRTIM1_CHA1" I R 9050 4050 60 
F15 "HRTIM1_CHA2" I R 9050 4150 60 
F16 "HRTIM1_CHB1" I R 9050 4250 60 
F17 "HRTIM1_CHB2" I R 9050 4350 60 
F18 "MISC5" I L 7000 5550 60 
F19 "SPI_NSS" I R 9050 5650 60 
F20 "MISC6" I L 7000 5650 60 
F21 "HRTIM1_EEV1" I R 9050 5150 60 
F22 "HRTIM1_EEV2" I R 9050 5250 60 
F23 "MISC7" I L 7000 5750 60 
F24 "SPI_SCK" I R 9050 5850 60 
F25 "SPI_MISO" I R 9050 5750 60 
F26 "SPI_MOSI" I R 9050 5550 60 
F27 "USART_TX" I R 9050 6050 60 
F28 "USART_RX" I R 9050 6150 60 
F29 "MISC8" I L 7000 5850 60 
F30 "MISC9" I L 7000 5950 60 
F31 "ADC_V1" I L 7000 3750 60 
F32 "ADC_V2" I L 7000 3850 60 
F33 "ADC_I1" I L 7000 4050 60 
F34 "ADC_I2" I L 7000 4150 60 
F35 "MISC0" I L 7000 5050 60 
F36 "MISC2" I L 7000 5250 60 
F37 "MISC3" I L 7000 5350 60 
F38 "ADC_I3" I L 7000 4250 60 
F39 "COMP2_INP" I L 7000 4550 60 
F40 "ADC_V3" I L 7000 3950 60 
F41 "OPAMP2_VINM" I L 7000 4450 60 
F42 "COMP4_INP/OPAMP2_VINP" I L 7000 4650 60 
F43 "ADC_TEMP" I L 7000 3550 60 
F44 "COMP4_INM" I L 7000 4750 60 
F45 "MISC1" I L 7000 5150 60 
$EndSheet
$Comp
L +12C #PWR022
U 1 1
P 2600 2850
F 0 "#PWR022" H 2600 2700 50  0001 C CNN
F 1 "+12C" H 2600 3000 50  0000 C CNN
F 2 "" H 2600 2850 60  0000 C CNN
F 3 "" H 2600 2850 60  0000 C CNN
	1    2600 2850
	1    0    0    -1  
$EndComp
$Comp
L GND #PWR023
U 1 1
P 2350 3000
F 0 "#PWR023" H 2350 2750 50  0001 C CNN
F 1 "GND" H 2350 2850 50  0000 C CNN
F 2 "" H 2350 3000 60  0000 C CNN
F 3 "" H 2350 3000 60  0000 C CNN
	1    2350 3000
	1    0    0    -1  
$EndComp
Wire Wire Line
	2350 2800 2350 3000
NoConn ~ 7000 4450
$Comp
L R R6
U 1 1
P 2400 4350
F 0 "R6" V 2480 4350 50  0000 C CNN
F 1 "0" V 2400 4350 50  0000 C CNN
F 2 "Resistors_SMD:R_0805_HandSoldering" V 2330 4350 30  0001 C CNN
F 3 "" H 2400 4350 30  0000 C CNN
	1    2400 4350
	0    1    1    0   
$EndComp
Wire Wire Line
	2000 4350 2250 4350
Wire Wire Line
	2550 4350 2750 4350
NoConn ~ 7000 4750
Wire Wire Line
	7000 1400 7000 1550
Wire Wire Line
	7300 1400 7300 1550
Wire Wire Line
	7600 1400 7600 1550
Wire Wire Line
	7900 1400 7900 1550
Wire Wire Line
	5300 1050 5450 1050
Wire Wire Line
	5800 1200 5800 1150
Wire Wire Line
	5800 1150 5900 1150
Wire Wire Line
	2150 2900 2600 2900
Wire Wire Line
	2600 2900 2600 2850
$EndSCHEMATC
